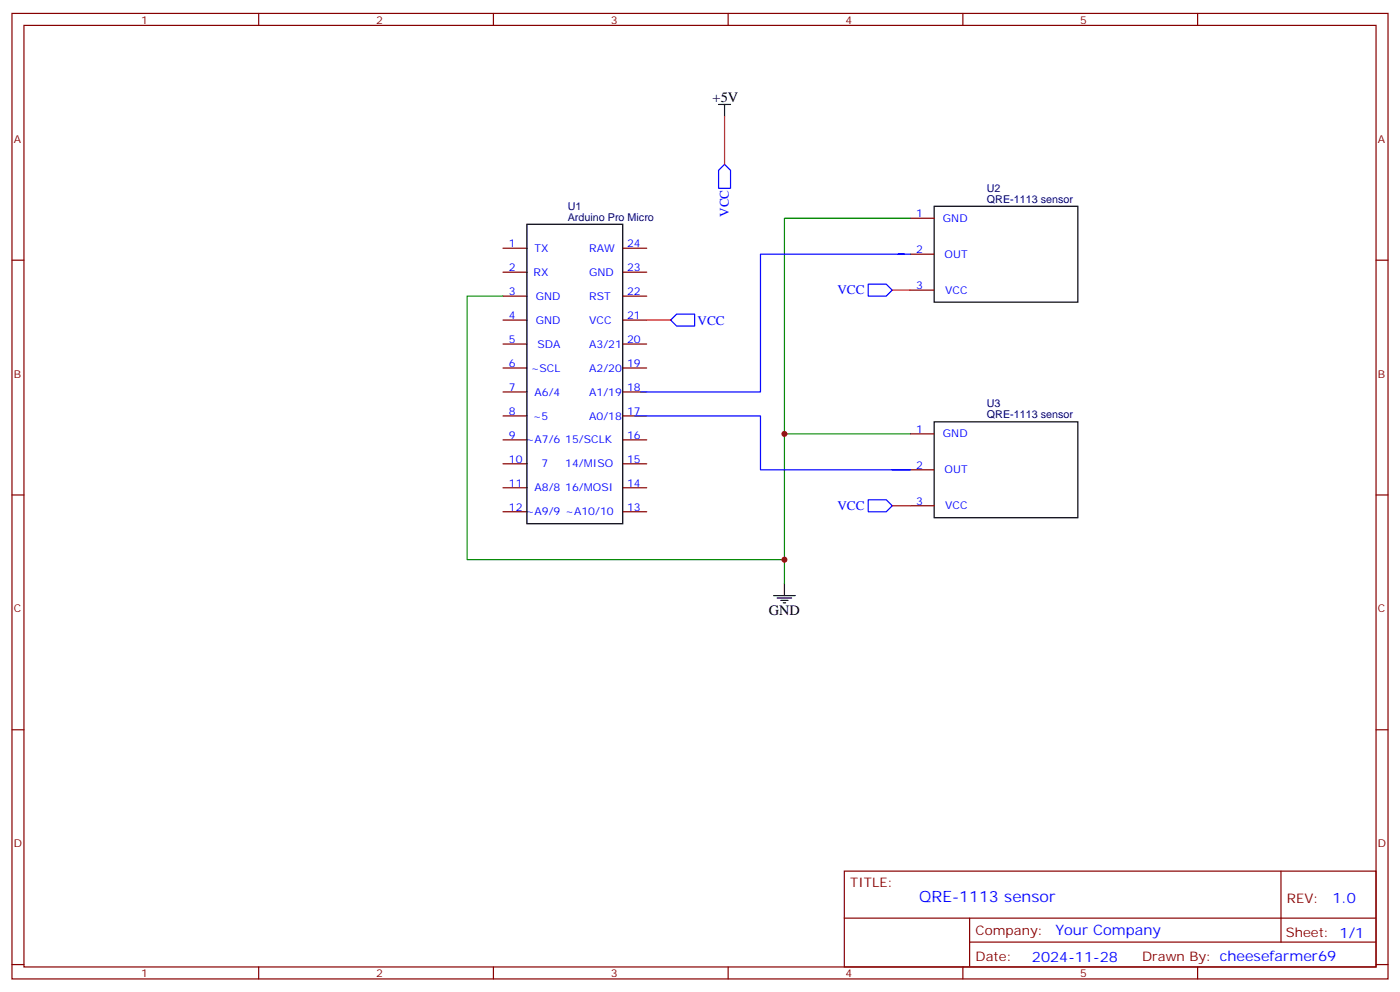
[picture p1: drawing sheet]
<svg xmlns="http://www.w3.org/2000/svg" width="412mm" height="292mm" viewBox="0 0 412 292" stroke-linecap="round" stroke-linejoin="round" font-family="sans-serif">
<g fill="none" stroke="#870000" stroke-width=".35">
<path d="M3.5 4h405.4v284.3h-405.4zM7.1 7.5h398.2v277.3h-398.2zM76.2 4v3.5M145.3 4v3.5M214.5 4v3.5M283.6 4v3.5M352.8 4v3.5M3.5 76.6h3.6M148.2 73.1h7M183.4 73.1h7.1M268.1 64.3h7.1M268.1 74.9h7.1"/>
<path d="M405.3 76.6h3.6M148.2 80.2h7M148.2 87.2h7M148.2 94.3h7M183.4 80.2h7.1M183.4 87.2h7.1M183.4 94.3h7.1M268.1 85.4h7.1M148.2 101.3h7M148.2 108.4h7M148.2 115.4h7M183.4 101.3h7.1"/>
<path d="M183.4 108.4h7.1M183.4 115.4h7.1M148.2 122.5h7M148.2 129.5h7M148.2 136.6h7M183.4 122.5h7.1M183.4 129.5h7.1M183.4 136.6h7.1M268.1 127.8h7.1M268.1 138.4h7.1M3.5 145.8h3.6M148.2 143.7h7"/>
<path d="M148.2 150.7h7M183.4 143.7h7.1M183.4 150.7h7.1M268.1 148.9h7.1M405.3 145.8h3.6M3.5 214.9h3.6M405.3 214.9h3.6M248.7 256.5h156.6v28.3h-156.6zM377.3 256.6v20.8M248.7 270.4h156.5M285.6 277.4h119.6M285.6 270.4v14.1"/>
<path d="M3.5 284.1h3.6M76.2 284.8v3.5M145.3 284.8v3.5M214.5 284.8v3.5M283.6 284.8v3.5M352.8 284.8v3.5M405.3 284.1h3.6"/>
</g>
<path d="M211.7 30.8h3.5M213.4 30.8v3.5M155.2 66h28.2v88.2h-28.2zM275.2 60.7h42.3v28.3h-42.3zM275.2 124.2h42.3v28.3h-42.3zM227.9 175.4h6.3M229 176.1h4.2M230 176.8h2.1M230.7 177.5h.7M231.1 171.9v3.5" fill="none" stroke="#000" stroke-width=".35"/>
<path d="M268.1 64.3h-37v107.6M148.2 87.2h-10.6v77.6h93.5M231.1 127.8h37" fill="none" stroke="#008700" stroke-width=".35"/>
<path d="M213.4 48.4l1.8 1.8v5.3h-3.5v-5.3zM268.1 74.9h-44.1v40.5h-35.3M197.6 94.3l1.7-1.8h5.3v3.5h-5.3zM255.8 83.7h5.3l1.7 1.7-1.7 1.8h-5.3zM187 122.5h37v15.9h44.1h-5.3M255.8 147.2h5.3l1.7 1.7-1.7 1.8h-5.3z" fill="none" stroke="#00f" stroke-width=".35"/>
<path d="M213.4 34.3v14.1M190.5 94.3h7.1M262.8 85.4h5.3M262.8 148.9h5.3" fill="none" stroke="#f00" stroke-width=".35"/>
<g fill="#c00">
<circle cx="231.1" cy="164.8" r=".88"/>
<circle cx="231.1" cy="127.8" r=".88"/>
</g>
<text font-size="4.6" fill="#00f" x="270.8" y="265.6">QRE-1113 sensor</text>
<g font-size="4.2">
<text x="209.9" y="30.1">+5V</text>
<text x="226.5" y="181">GND</text>
</g>
<g font-size="4.2" fill="#00f">
<text x="392.5" y="265.8">1.0</text>
<text x="310.9" y="275.4">Your Company</text>
<text x="304" y="283.2">2024-11-28</text>
</g>
<g font-size="3.9" fill="#00f">
<text x="214.7" y="63.9" transform="rotate(-90 214.7 63.9)">VCC</text>
<text x="246.7" y="86.7">VCC</text>
<text x="205.5" y="95.6">VCC</text>
<text x="246.7" y="150.2">VCC</text>
</g>
<g font-size="3.9" fill="#800">
<text x="250.5" y="261.1">TITLE:</text>
<text x="379.1" y="265.8">REV:</text>
<text x="287.4" y="275.3">Company:</text>
<text x="378.7" y="275.9">Sheet: 1/1</text>
<text x="287.4" y="283">Date:</text>
<text x="336.4" y="283.1">Drawn By: cheesefarmer69</text>
</g>
<g font-size="3.2" fill="#800">
<text x="41.6" y="6.9">1</text>
<text x="110.8" y="6.9">2</text>
<text x="179.9" y="6.9">3</text>
<text x="249.1" y="6.9">4</text>
<text x="318.2" y="6.9">5</text>
<text x="4.1" y="42.1">A</text>
<text x="405.9" y="42.1">A</text>
<text x="4.1" y="111.2">B</text>
<text x="405.9" y="111.2">B</text>
<text x="4.1" y="180.3">C</text>
<text x="405.9" y="180.3">C</text>
<text x="4.1" y="249.5">D</text>
<text x="405.9" y="249.5">D</text>
<text x="41.6" y="287.8">1</text>
<text x="110.8" y="287.8">2</text>
<text x="179.9" y="287.8">3</text>
<text x="249.1" y="287.8">4</text>
<text x="318.2" y="287.8">5</text>
</g>
<g font-size="3.2" fill="#000080">
<text x="290.7" y="59.7">QRE-1113 sensor</text>
<text x="290.7" y="56.5">U2</text>
<text x="167.2" y="65">Arduino Pro Micro</text>
<text x="167.2" y="61.9">U1</text>
<text x="290.7" y="123.2">QRE-1113 sensor</text>
<text x="290.7" y="120">U3</text>
</g>
<g font-size="3.2" fill="#00f">
<text x="269.9" y="63.9">1</text>
<text x="277.8" y="65.3">GND</text>
<text x="149.9" y="72.7">1</text>
<text x="157.4" y="74.2">TX</text>
<text x="173.6" y="74.2">RAW</text>
<text x="184.7" y="72.7">24</text>
<text x="269.9" y="74.5">2</text>
<text x="278.3" y="75.9">OUT</text>
<text x="149.9" y="79.8">2</text>
<text x="157.2" y="81.2">RX</text>
<text x="173.6" y="81.2">GND</text>
<text x="184.7" y="79.8">23</text>
<text x="149.9" y="86.9">3</text>
<text x="157.8" y="88.3">GND</text>
<text x="173.6" y="88.3">RST</text>
<text x="184.7" y="86.9">22</text>
<text x="269.9" y="85.1">3</text>
<text x="278.4" y="86.5">VCC</text>
<text x="149.9" y="93.9">4</text>
<text x="157.8" y="95.3">GND</text>
<text x="173.6" y="95.3">VCC</text>
<text x="184.7" y="93.9">21</text>
<text x="149.9" y="101">5</text>
<text x="184.7" y="101">20</text>
<text x="158.3" y="102.4">SDA</text>
<text x="173.6" y="102.4">A3/21</text>
<text x="149.9" y="108">6</text>
<text x="156.4" y="109.4">~SCL</text>
<text x="173.6" y="109.4">A2/20</text>
<text x="184.7" y="108">19</text>
<text x="149.9" y="115.1">7</text>
<text x="157.5" y="116.5">A6/4</text>
<text x="173.6" y="116.5">A1/19</text>
<text x="184.7" y="115.1">18</text>
<text x="149.9" y="122.1">8</text>
<text x="157" y="123.5">~5</text>
<text x="173.6" y="123.5">A0/18</text>
<text x="184.7" y="122.1">17</text>
<text x="149.9" y="129.2">9</text>
<text x="154.9" y="130.6">~A7/6</text>
<text x="166.5" y="130.6">15/SCLK</text>
<text x="184.7" y="129.2">16</text>
<text x="269.9" y="127.4">1</text>
<text x="277.8" y="128.8">GND</text>
<text x="149.9" y="136.2">10</text>
<text x="159.6" y="137.7">7</text>
<text x="166.5" y="137.7">14/MISO</text>
<text x="184.7" y="136.2">15</text>
<text x="149.9" y="143.3">11</text>
<text x="184.7" y="143.3">14</text>
<text x="269.9" y="138">2</text>
<text x="278.3" y="139.4">OUT</text>
<text x="157.5" y="144.7">A8/8</text>
<text x="166.5" y="144.7">16/MOSI</text>
<text x="269.9" y="148.6">3</text>
<text x="149.9" y="150.4">12</text>
<text x="154.9" y="151.8">~A9/9 ~A10/10</text>
<text x="184.7" y="150.4">13</text>
<text x="278.4" y="150">VCC</text>
</g>
</svg>
